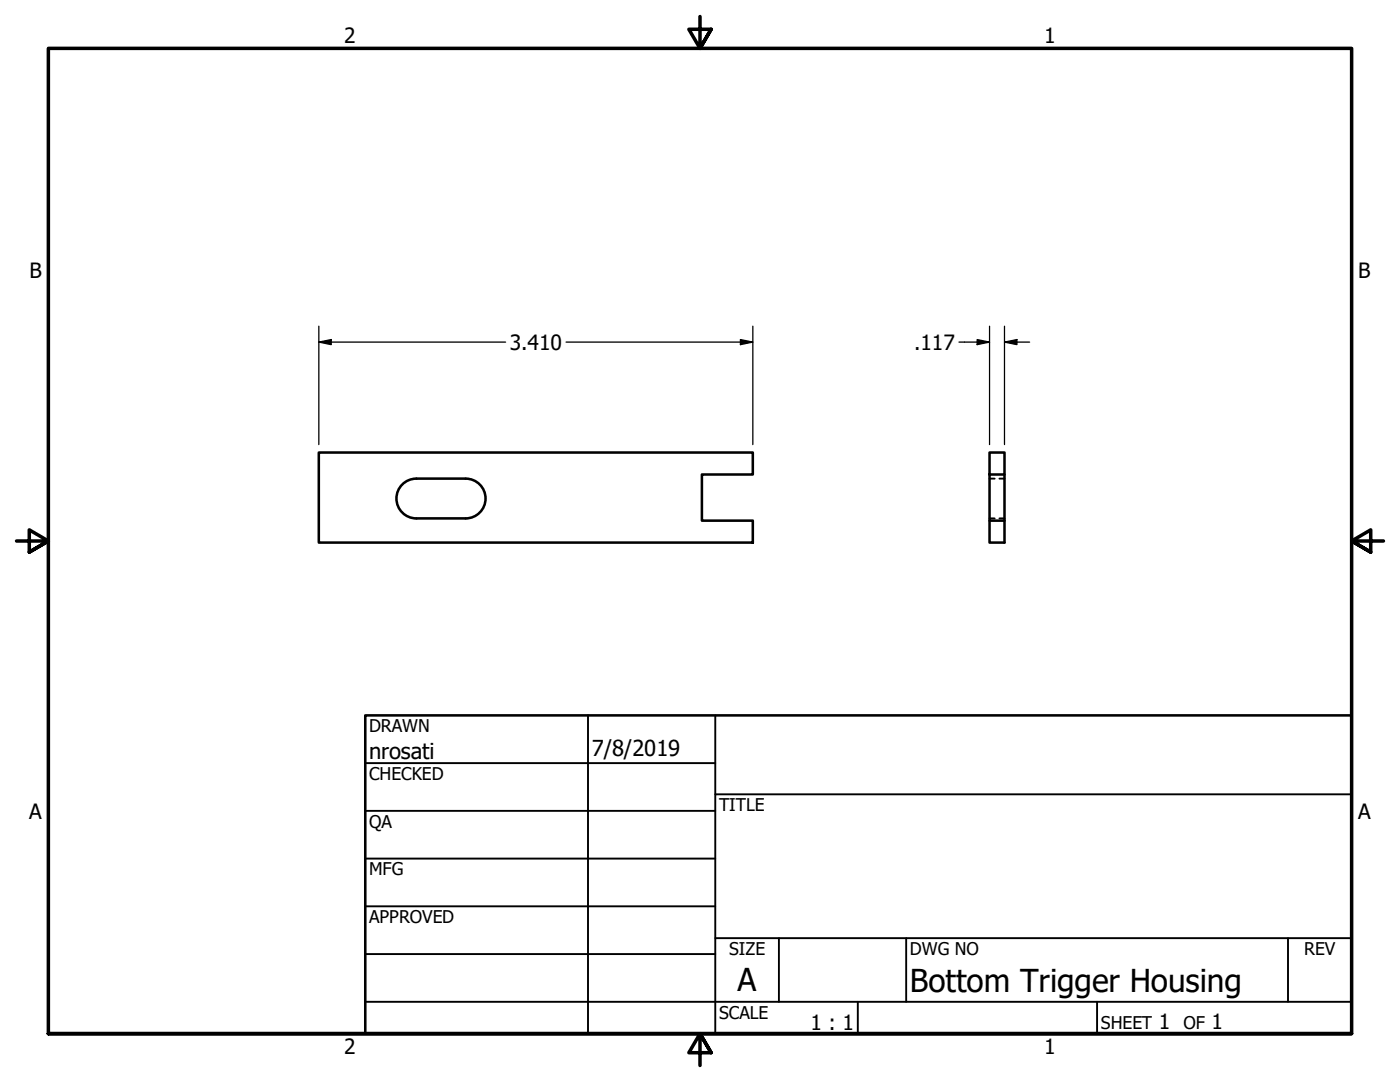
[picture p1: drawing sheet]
<svg xmlns="http://www.w3.org/2000/svg" width="279mm" height="216mm" viewBox="0 0 279 216" stroke-linecap="round" stroke-linejoin="round" font-family="sans-serif">
<!-- layer: Visible (ANSI) -->
<path d="M63.6 90.3h86.6v4.4h-10.1v9.2h10.1v4.4h-86.6zM83.1 95.5a4 4 0 0 0-4 4 4 4 0 0 0 4 3.9M83.1 95.5h9.8M92.9 95.5a4 4 0 0 1 4 4 4 4 0 0 1-4 3.9M197.5 90.3h3v4.4h-3zM197.5 94.7v9.2h3v4.4h-3v-4.4M200.5 94.7v9.2M83.1 103.4h9.8" fill="none" stroke="#000" stroke-width=".51"/>
<!-- layer: Hidden (ANSI) -->
<path d="M197.5 95.5h1M199.5 95.5h1M197.5 103.4h1M199.5 103.4h1" fill="none" stroke="#000" stroke-width=".38"/>
<!-- layer: Border (ANSI) -->
<path d="M139.7 3.3v6.4l-2.2-3.9h4.4l-2.2 3.9 2.2-3.9M3.3 107.9h6.4l-3.9-2.2v4.5l3.9-2.3-3.9 2.3M276.1 107.9h-6.4l3.9-2.2v4.5l-3.9-2.3 3.9 2.3M9.7 206.2v-196.5h260v196.5h-260h260M141.9 210.1l-2.2-3.9 2.2 3.9h-4.4l2.2-3.9v6.4" fill="none" stroke="#000" stroke-width=".7"/>
<!-- layer: Title (ANSI) -->
<g fill="none" stroke="#000" stroke-width=".38">
<path d="M72.9 152.3h69.8M117.3 142.7v63.5M142.7 158.5h127M142.7 142.7v63.5M72.9 161.8h69.8M72.9 171.3h69.8M72.9 199.9h196.8M72.9 180.8h69.8M72.9 190.4h69.8M142.7 187.2h127M155.4 187.2v12.7M171.2 199.9v6.3"/>
<path d="M180.8 187.2v12.7M218.9 199.9v6.3M257 187.2v12.7"/>
</g>
<path d="M72.9 142.7h196.8v63.5h-196.8z" fill="none" stroke="#000" stroke-width=".51"/>
<!-- layer: Dimension (ANSI) -->
<path d="M63.6 68.3l2.5-.5v1zM63.6 68.3h37.3M63.6 65.1v23.6M113 68.3h37.2M147.8 67.8l2.4 .5-2.4 .5zM150.2 65.1v23.6M191.4 68.3h6.1M195 67.8l2.5 .5-2.5 .5zM197.5 65.1v23.6M200.5 68.3l2.4-.5v1zM200.5 68.3h5M200.5 65.1v23.6" fill="none" stroke="#000" stroke-width=".25"/>
<g fill="#000">
<path d="M63.6 68.3l2.5-.5v1z" fill-rule="evenodd"/>
<path d="M147.8 67.8l2.4 .5-2.4 .5z" fill-rule="evenodd"/>
<path d="M195 67.8l2.5 .5-2.5 .5z" fill-rule="evenodd"/>
<path d="M200.5 68.3l2.4-.5v1z" fill-rule="evenodd"/>
</g>
<g font-size="6.3">
<text x="147.2" y="197.7">A</text>
<text x="181.6" y="197.9">Bottom Trigger Housing</text>
</g>
<g font-size="4.4">
<text x="73.7" y="151.4">nrosati</text>
<text x="118.1" y="150.8">7/8/2019</text>
</g>
<g font-size="4.2">
<text x="68.7" y="8.6">2</text>
<text x="208.4" y="8.6">1</text>
<text x="5.9" y="55.5">B</text>
<text x="271.1" y="55.5">B</text>
<text x="101.7" y="69.8">3.410</text>
<text x="182.4" y="69.8">.117</text>
<text x="5.8" y="163.4">A</text>
<text x="271" y="163.4">A</text>
<text x="161.7" y="205.5">1 : 1</text>
<text x="231.3" y="205.4">1</text>
<text x="241.8" y="205.4">1</text>
<text x="68.7" y="210.3">2</text>
<text x="208.4" y="210.3">1</text>
</g>
<g font-size="3.5">
<text x="73.7" y="146">DRAWN</text>
<text x="73.7" y="155.6">CHECKED</text>
<text x="143.5" y="161.8">TITLE</text>
<text x="73.7" y="165.2">QA</text>
<text x="73.7" y="174.7">MFG</text>
<text x="73.7" y="184.2">APPROVED</text>
<text x="145.5" y="190.6">SIZE</text>
<text x="181.6" y="190.6">DWG NO</text>
<text x="260.3" y="190.5">REV</text>
<text x="143.5" y="203.3">SCALE</text>
<text x="219.7" y="205.4">SHEET</text>
<text x="236.2" y="205.4">OF</text>
</g>
</svg>
